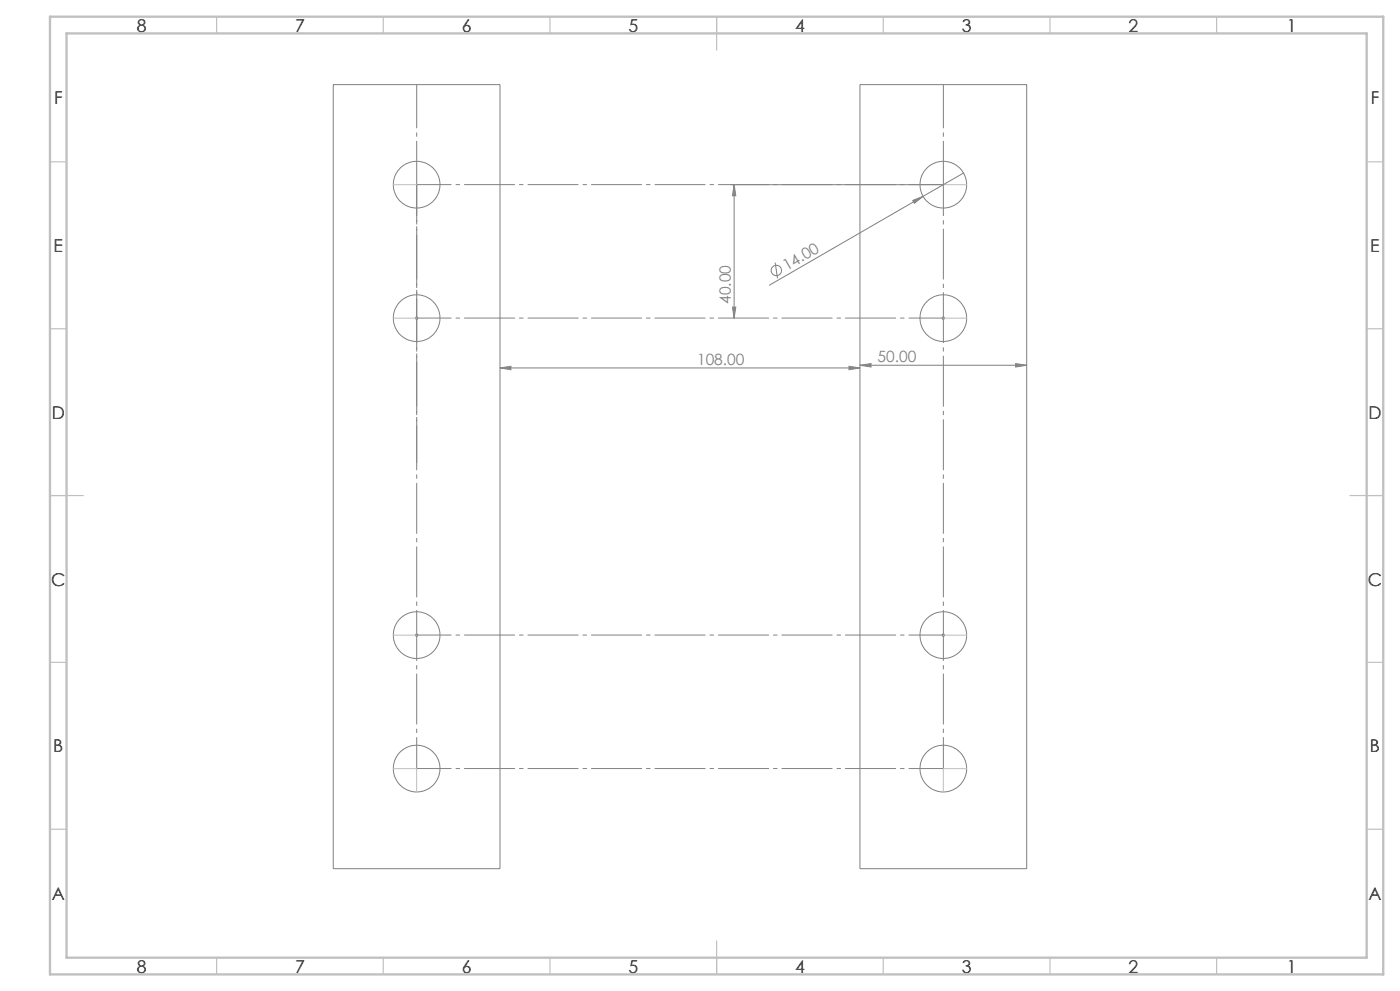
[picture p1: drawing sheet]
<svg xmlns="http://www.w3.org/2000/svg" width="420mm" height="297mm" viewBox="0 0 420 297" stroke-linecap="round" stroke-linejoin="round" font-family="sans-serif">
<g fill="none" stroke="#808080" stroke-width=".3">
<path d="M100 25.4h50v234.9h-50zM258 25.4h50v234.9h-50zM219.3 55.3h62.7M220.2 55.3l.5 3.4h-1zM220.2 55.3v40.1M276.9 58.8l-46.1 26.7M289.1 51.9l-12.2 6.9M232.6 78.7l.7 4.7M273.8 60.1l3.1-1.3-2.6 2.1zM124.5 95.4h1M124.6 95l.7 .7M125 94.9v.9"/>
<path d="M125.3 95l-.7 .7M219.7 92h1l-.5 3.4zM282.5 95.4h1M282.6 95l.8 .7M283 94.9v.9M283.4 95l-.8 .7M150 110.3l3.3-.5v1zM150 110.3h108M254.7 109.8l3.3 .5-3.3 .5zM258 109.5l3.3-.5v1zM258 109.5h50M304.7 109l3.3 .5-3.3 .5z"/>
<path d="M124.5 190.4h1M124.6 190l.7 .7M125 189.9v.9M125.3 190l-.7 .7M282.5 190.4h1M282.6 190l.8 .7M283 189.9v.9M283.4 190l-.8 .7"/>
<circle cx="125" cy="55.3" r="7"/>
<circle cx="283" cy="55.3" r="7"/>
<circle cx="125" cy="95.3" r="7"/>
<circle cx="232.9" cy="81.1" r="1.55"/>
<circle cx="283" cy="95.4" r="7"/>
<circle cx="125" cy="190.3" r="7"/>
<circle cx="283" cy="190.3" r="7"/>
<circle cx="125" cy="230.3" r="7"/>
<circle cx="283" cy="230.3" r="7"/>
</g>
<path d="M125 55.3h158M125 95.3h158M125 190.3h158M125 230.3h158" fill="none" stroke="#808080" stroke-width=".3" stroke-dasharray="15.2 1.3 1.3 1.3" stroke-dashoffset="4.8" stroke-linecap="butt"/>
<path d="M125 55.3v175M283 55.3v175" fill="none" stroke="#808080" stroke-width=".3" stroke-dasharray="15.2 1.3 1.3 1.3" stroke-dashoffset="5.8" stroke-linecap="butt"/>
<path d="M125 55.3v83.4" fill="none" stroke="#808080" stroke-width=".3" stroke-dasharray="15.2 1.3 1.3 1.3" stroke-dashoffset="4" stroke-linecap="butt"/>
<path d="M283 25.3v30M125 55.3v-30" fill="none" stroke="#808080" stroke-width=".3" stroke-dasharray="15.2 1.3 1.3 1.3" stroke-dashoffset="2.1" stroke-linecap="butt"/>
<path d="M118 55.3h7M283 55.3h7M118 95.4h7M283 95.4h7M118 190.4h7M283 190.4h7M118 230.4h7v6.9M290 230.4h-7v6.9" fill="none" stroke="#c0c0c0" stroke-width=".3"/>
<g fill="none" stroke="#c0c0c0" stroke-width=".35">
<path d="M65 5v5M115 5v5M165 5v5M215 5v10M265 5v5M315 5v5M365 5v5M15 48.5h5M410 48.5h5M15 98.5h5M410 98.5h5M15 148.5h10"/>
<path d="M405 148.5h10M15 198.5h5M410 198.5h5M15 248.5h5M410 248.5h5M65 287v5M115 287v5M165 287v5M215 282v10M265 287v5M315 287v5M365 287v5"/>
</g>
<path d="M15 5h400v287h-400zM20 10h390v277h-390z" fill="none" stroke="#c0c0c0" stroke-width=".7"/>
<g fill="#808080">
<path d="M273.8 60.1l3.1-1.3-2.6 2.1z"/>
<path d="M304.7 109l3.3 .5-3.3 .5zM258 109.5l3.3-.5v1z"/>
<path d="M150 110.3l3.3-.5v1zM254.7 109.8l3.3 .5-3.3 .5z"/>
<path d="M220.2 55.3l.5 3.4h-1zM219.7 92h1l-.5 3.4z"/>
</g>
<g font-size="5.3">
<text x="41" y="9.5">8</text>
<text x="88.5" y="9.5">7</text>
<text x="138.5" y="9.5">6</text>
<text x="188.5" y="9.5">5</text>
<text x="238.5" y="9.5">4</text>
<text x="288.5" y="9.5">3</text>
<text x="338.5" y="9.5">2</text>
<text x="386" y="9.5">1</text>
<text x="16.2" y="31.3">F</text>
<text x="411.2" y="31.3">F</text>
<text x="16.1" y="75.5">E</text>
<text x="411.1" y="75.5">E</text>
<text x="15.5" y="125.5">D</text>
<text x="410.5" y="125.5">D</text>
<text x="15.4" y="175.5">C</text>
<text x="410.4" y="175.5">C</text>
<text x="16" y="225.5">B</text>
<text x="411" y="225.5">B</text>
<text x="15.5" y="269.8">A</text>
<text x="410.5" y="269.8">A</text>
<text x="41" y="291.5">8</text>
<text x="88.5" y="291.5">7</text>
<text x="138.5" y="291.5">6</text>
<text x="188.5" y="291.5">5</text>
<text x="238.5" y="291.5">4</text>
<text x="288.5" y="291.5">3</text>
<text x="338.5" y="291.5">2</text>
<text x="386" y="291.5">1</text>
</g>
<g font-size="4.7" fill="#808080">
<text x="236" y="81.2" transform="rotate(-30 236 81.2)">14.00</text>
<text x="219.2" y="91.1" transform="rotate(-90 219.2 91.1)">40.00</text>
<text x="209.1" y="109.3">108.00</text>
<text x="263.3" y="108.4">50.00</text>
</g>
</svg>
